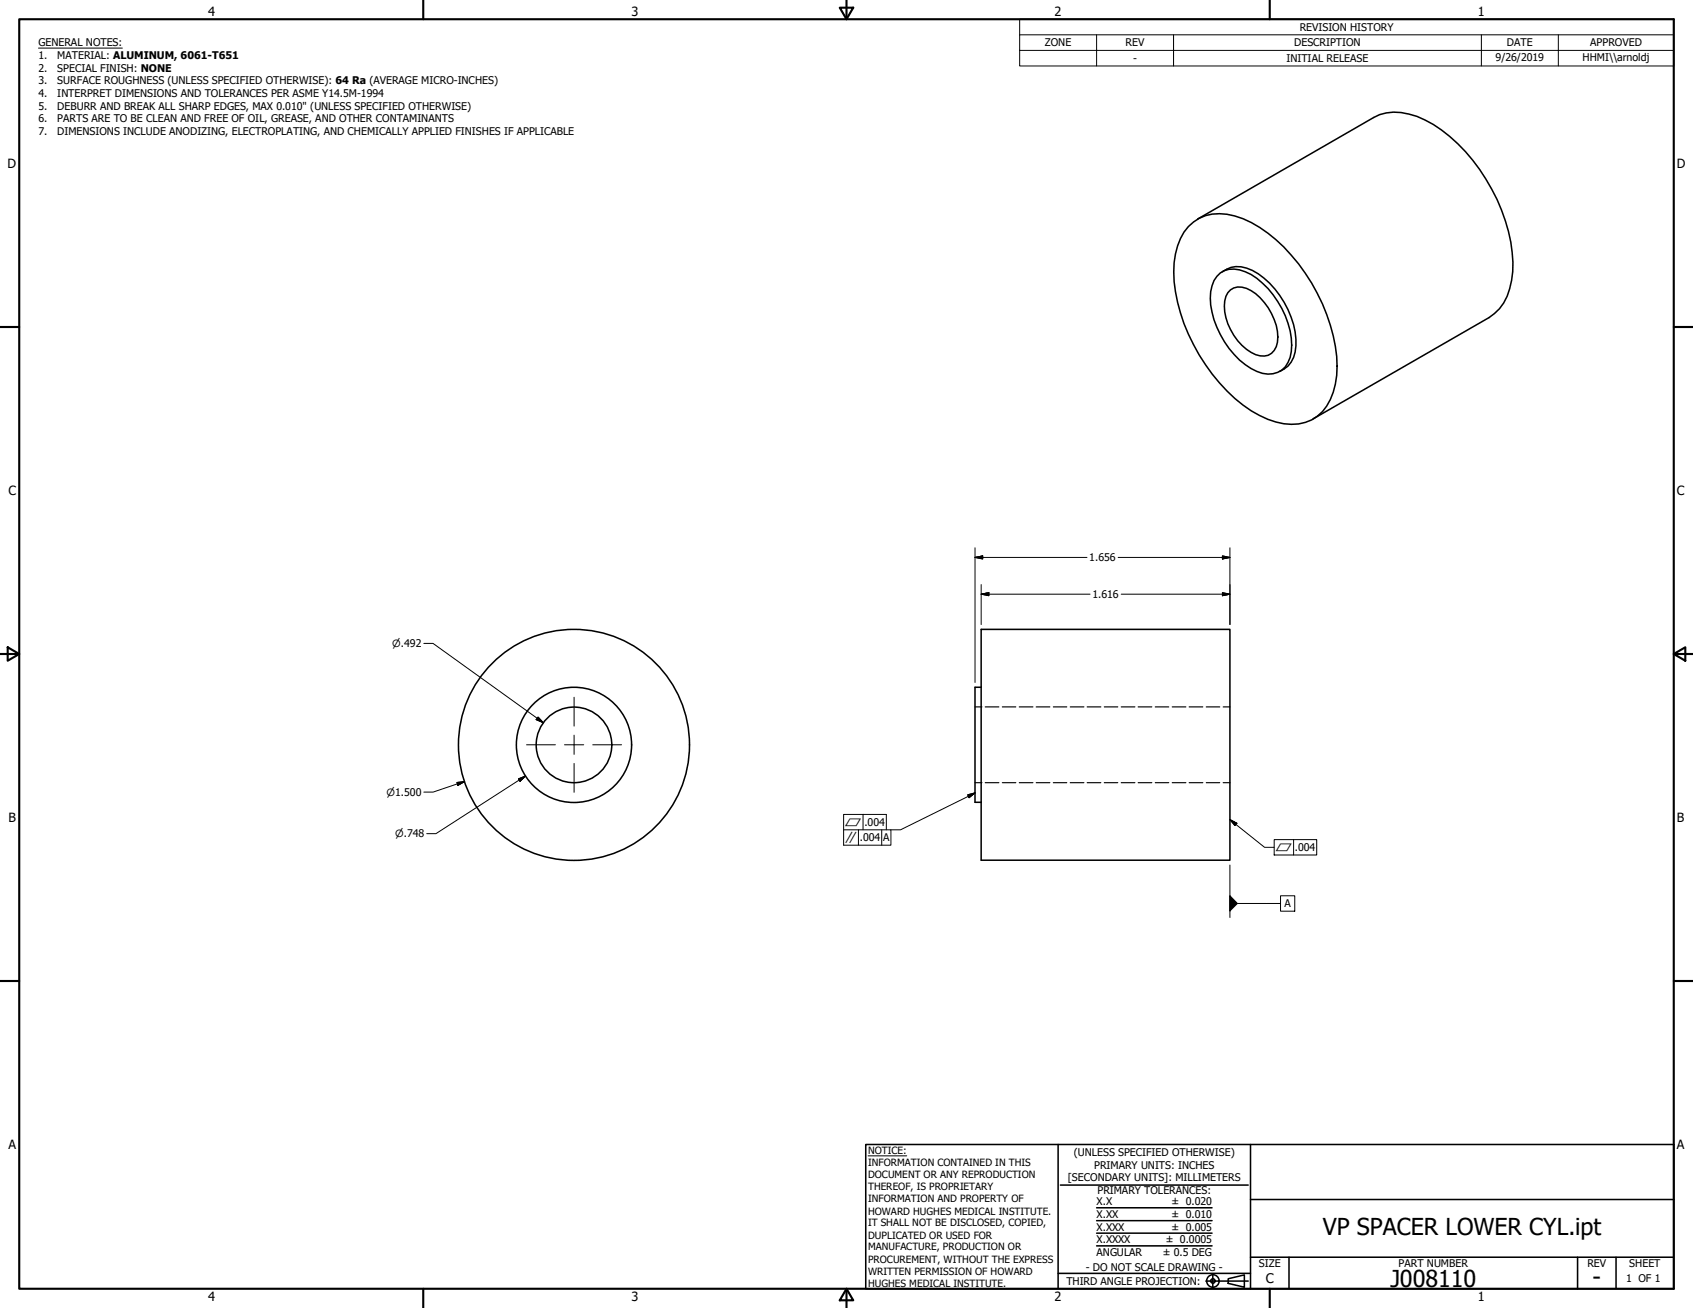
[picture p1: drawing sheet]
<svg xmlns="http://www.w3.org/2000/svg" width="559mm" height="432mm" viewBox="0 0 559 432" stroke-linecap="round" stroke-linejoin="round" font-family="sans-serif">
<!-- layer: Visible (ANSI) -->
<g fill="none" stroke="#000" stroke-width=".51">
<path d="M392.2 74.8a14.3 14.3 0 0 1 15.4-3.5 43.7 43.7 0 0 1 21 15.8 59.4 59.4 0 0 1 12.7 33.8 22.4 22.4 0 0 1-4.8 15 14.5 14.5 0 0 1-15.4 3.4 42.7 42.7 0 0 1-21-15.8 58.2 58.2 0 0 1-12.7-33.7 22.1 22.1 0 0 1 4.8-15zM395.3 72.3l58.1-33.5a16.6 16.6 0 0 1 14.3-.4 49.2 49.2 0 0 1 22.8 20.8 55.1 55.1 0 0 1 8.8 30.5 18.5 18.5 0 0 1-7.8 15.1l-58.1 33.5M402.8 90.1a7.9 7.9 0 0 1 8.2-.4 27.5 27.5 0 0 1 14.1 17 17.6 17.6 0 0 1 0 12.9 7.4 7.4 0 0 1-10.3 3 28.9 28.9 0 0 1-15.2-21.9 11.5 11.5 0 0 1 3.2-10.6zM403.4 89.7a8.9 8.9 0 0 1 10-.4 29 29 0 0 1 14.3 24.9 8.8 8.8 0 0 1-5.3 8.4M406.1 95.7a5.6 5.6 0 0 1 6.8 .2 19.1 19.1 0 0 1 8.7 17.1 4.9 4.9 0 0 1-7.1 4.1 18.4 18.4 0 0 1-10.3-17.7l.4-1.5 .7-1.3zM323.8 207.8h82.2v76.2h-82.2zM323.8 226.9h-2v38h2"/>
<circle cx="189.4" cy="245.9" r="38.1"/>
<circle cx="189.5" cy="245.9" r="19"/>
<circle cx="189.5" cy="245.9" r="12.5"/>
</g>
<!-- layer: Hidden (ANSI) -->
<g fill="none" stroke="#000" stroke-width=".38">
<path d="M321.8 233.4h2.3M325.2 233.4h4.5M330.8 233.4h4.5M336.4 233.4h4.5M342 233.4h4.5M347.7 233.4h4.4M353.3 233.4h4.5M358.8 233.4h4.5M364.5 233.4h4.4M370.1 233.4h4.5M375.7 233.4h4.5M381.3 233.4h4.5"/>
<path d="M386.9 233.4h4.5M392.5 233.4h4.5M398.1 233.4h4.5M403.7 233.4h2.3M321.8 258.4h2.3M325.2 258.4h4.5M330.8 258.4h4.5M336.4 258.4h4.5M342 258.4h4.5M347.7 258.4h4.4M353.3 258.4h4.5M358.8 258.4h4.5"/>
<path d="M364.5 258.4h4.4M370.1 258.4h4.5M375.7 258.4h4.5M381.3 258.4h4.5M386.9 258.4h4.5M392.5 258.4h4.5M398.1 258.4h4.5M403.7 258.4h2.3"/>
</g>
<!-- layer: Border (ANSI) -->
<g fill="none" stroke="#000" stroke-width=".7">
<path d="M6.3 6.3h546.1v419.1h-546.1zM139.7 0v6.3M277.2 2.5h4.4l-2.2 3.8zM279.4 0v6.3M419.1 0v6.3M0 107.9h6.3M552.4 107.9h6.4M0 215.9h6.3M2.5 213.7l3.8 2.2-3.8 2.2zM552.4 215.9l3.9-2.2v4.4zM552.4 215.9h6.4M0 323.8h6.3"/>
<path d="M552.4 323.8h6.4M139.7 425.4v6.4M279.4 425.4l2.2 3.9h-4.4zM279.4 425.4v6.4M419.1 425.4v6.4"/>
</g>
<!-- layer: Title (ANSI) -->
<g fill="none" stroke="#000" stroke-width=".51">
<path d="M285.8 377.8h266.6v47.6h-266.6zM349.2 377.8v47.6M412.7 377.8v47.6M350 391.2h62M361.9 398.7h38.1M412.7 396h139.7M361.9 411.3h38.1M361.9 407.1h38.1M361.9 403h38.1M412.7 415h139.7M425.4 415v10.4M520.7 415v10.4"/>
<path d="M533.4 415v10.4M349.2 420.4h63.5M398 422.9h14M400.3 420.6v4.6M405.4 422.1l5.3-1.2v4l-5.3-1.2z"/>
<circle cx="400.3" cy="422.9" r="2.06"/>
<circle cx="400.3" cy="422.9" r=".73"/>
</g>
<path d="M286.5 381.6h12.8" fill="none" stroke="#000" stroke-width=".33"/>
<!-- layer: Symbol (ANSI) -->
<g fill="none" stroke="#000" stroke-width=".33">
<path d="M12.7 15.9h27.7M336.5 11.5v-5.2h215.9v5.2M336.5 16.6h215.9M361.9 11.5v10.3M387.3 11.5v10.3M488.9 11.5v10.3M514.3 11.5v10.3M552.4 11.5h-215.9v5.1M552.4 11.5v10.3h-215.9v-5.2M278.4 273.9h15.7v5.1h-15.7v-10.1h14.1v5M283.3 273.9v5.1M284.9 268.9v5"/>
<path d="M291 273.9v5.1M319.4 262.4l2.4-.7-2 1.6zM321.8 261.7l-24.6 12.2h-3.1M406 270.6l2.2 1.2-.6 .7zM406 270.6l11.4 9.1h3.2M420.6 277.2h14v5.1h-14zM427 277.2v5.1M406 285.6v17.3M408.4 298.3h14.3M422.7 295.7h4.7v5.1h-4.7z"/>
</g>
<!-- layer: Center Mark (ANSI) -->
<path d="M189.5 230.2v9.5M173.8 245.9h9.5M186.3 245.9h6.4M189.5 242.7v6.3M189.5 252v9.6M195.6 245.9h9.6" fill="none" stroke="#000" stroke-width=".33"/>
<!-- layer: Dimension (ANSI) -->
<g fill="none" stroke="#000" stroke-width=".33">
<path d="M321.8 184l2.6-.5v1zM321.8 184h37M321.8 180.8v44.5M323.8 196.2l2.6-.6v1.1zM323.8 196.2h36M323.8 193v13.2M369.1 184h36.9M370.1 196.2h35.9M403.5 195.6l2.5 .6-2.5 .5zM403.5 183.5l2.5 .5-2.5 .5zM406 180.8v25.4M139.9 212.4h3l36.4 26.2"/>
<path d="M177.6 236.7l1.7 1.9-2.3-1zM150.8 258.3l2.6-.3-2.3 1.3zM153.4 258l-10.5 3.5h-3M171.1 257.1l2.4-.9-1.9 1.7zM173.5 256.2l-29.6 19h-3.1"/>
</g>
<g fill="#000" stroke="#000" stroke-width=".33">
<path d="M321.8 184l2.6-.5zM321.8 184l2.6-.5v1zM323.8 196.2l2.6-.6zM323.8 196.2l2.6-.6v1.1zM403.5 196.7l2.5-.5zM403.5 195.6l2.5 .6-2.5 .5zM403.5 184.5l2.5-.5zM403.5 183.5l2.5 .5-2.5 .5zM177 237.6l2.3 1zM177.6 236.7l1.7 1.9-2.3-1zM151.1 259.3l2.3-1.3zM150.8 258.3l2.6-.3-2.3 1.3z"/>
<path d="M171.6 257.9l1.9-1.7zM171.1 257.1l2.4-.9-1.9 1.7z"/>
</g>
<!-- layer: Symbol (ANSI) -->
<path d="M319.8 263.3l2-1.6zM319.4 262.4l2.4-.7-2 1.6zM406 270.6l2.2 1.2zM406 270.6l2.2 1.2-.6 .7zM406 295.7v5zM406 295.7l2.4 2.6-2.4 2.4z" fill="#000" stroke="#000" stroke-width=".33"/>
<g font-size="7.7">
<text x="436.6" y="407.6">VP SPACER LOWER CYL.ipt</text>
<text x="458.9" y="424.8">J008110</text>
<text x="525.7" y="424.4">-</text>
</g>
<text font-size="4.4" x="417.8" y="423.5">C</text>
<g font-size="4.2">
<text x="68.7" y="5.3">4</text>
<text x="208.4" y="5.3">3</text>
<text x="348.1" y="5.3">2</text>
<text x="487.8" y="5.3">1</text>
<text x="2.5" y="55.5">D</text>
<text x="553.5" y="55.5">D</text>
<text x="2.8" y="163.4">C</text>
<text x="553.5" y="163.4">C</text>
<text x="2.9" y="271.4">B</text>
<text x="553.5" y="271.4">B</text>
<text x="2.8" y="379.3">A</text>
<text x="553.5" y="379.3">A</text>
<text x="68.7" y="429.5">4</text>
<text x="208.4" y="429.6">3</text>
<text x="348.1" y="429.6">2</text>
<text x="487.8" y="429.5">1</text>
</g>
<g font-size="3.5">
<text x="429" y="10.2">REVISION HISTORY</text>
<text x="12.7" y="15.3">GENERAL NOTES:</text>
<text x="344.9" y="15.3">ZONE</text>
<text x="371.5" y="15.3">REV</text>
<text x="427.2" y="15.3">DESCRIPTION</text>
<text x="497.4" y="15.3">DATE</text>
<text x="524.9" y="15.3">APPROVED</text>
<text x="12.7" y="19.5">1.</text>
<text x="12.7" y="23.7">2.</text>
<text x="18.9" y="19.5">MATERIAL: ALUMINUM, 6061-T651</text>
<text x="18.9" y="23.7">SPECIAL FINISH: NONE</text>
<text x="374" y="20.3">-</text>
<text x="424.6" y="20.4">INITIAL RELEASE</text>
<text x="493.6" y="20.3">9/26/2019</text>
<text x="522.4" y="20.1">HHMI\\arnoldj</text>
<text x="12.7" y="27.8">3.</text>
<text x="18.9" y="27.8">SURFACE ROUGHNESS (UNLESS SPECIFIED OTHERWISE): 64 Ra (AVERAGE MICRO-INCHES)</text>
<text x="12.7" y="32">4.</text>
<text x="18.9" y="32">INTERPRET DIMENSIONS AND TOLERANCES PER ASME Y14.5M-1994</text>
<text x="12.7" y="36.2">5.</text>
<text x="12.7" y="40.4">6.</text>
<text x="18.9" y="36.2">DEBURR AND BREAK ALL SHARP EDGES, MAX 0.010&quot; (UNLESS SPECIFIED OTHERWISE)</text>
<text x="18.9" y="40.4">PARTS ARE TO BE CLEAN AND FREE OF OIL, GREASE, AND OTHER CONTAMINANTS</text>
<text x="12.7" y="44.6">7.</text>
<text x="18.9" y="44.6">DIMENSIONS INCLUDE ANODIZING, ELECTROPLATING, AND CHEMICALLY APPLIED FINISHES IF APPLICABLE</text>
<text x="359.5" y="185.3">1.656</text>
<text x="360.6" y="197.4">1.616</text>
<text x="285.3" y="272.7">.004</text>
<text x="283.8" y="277.7">.004</text>
<text x="291.5" y="277.7">A</text>
<text x="427.4" y="281">.004</text>
<text x="423.9" y="299.5">A</text>
<text x="354.5" y="381.6">(UNLESS SPECIFIED OTHERWISE)</text>
<text x="352.5" y="390">[SECONDARY UNITS]: MILLIMETERS</text>
<text x="361.1" y="385.8">PRIMARY UNITS: INCHES</text>
<text x="362.3" y="394.1">PRIMARY TOLERANCES:</text>
<text x="361.9" y="397.9">X.X</text>
<text x="386.7" y="398">± 0.020</text>
<text x="361.9" y="402.1">X.XX</text>
<text x="361.9" y="406.3">X.XXX</text>
<text x="386.7" y="402.1">± 0.010</text>
<text x="386.7" y="406.3">± 0.005</text>
<text x="361.9" y="410.5">X.XXXX</text>
<text x="384.7" y="410.5">± 0.0005</text>
<text x="358.4" y="419.7">- DO NOT SCALE DRAWING -</text>
<text x="361.9" y="414.6">ANGULAR</text>
<text x="383.8" y="414.7">± 0.5 DEG</text>
<text x="415.5" y="418.4">SIZE</text>
<text x="461.6" y="418.3">PART NUMBER</text>
<text x="523.9" y="418.3">REV</text>
<text x="537.8" y="418.4">SHEET</text>
<text x="352" y="424.2">THIRD ANGLE PROJECTION:</text>
<text x="536.7" y="423.2">1 OF 1</text>
</g>
<g font-size="3.3">
<text x="129.5" y="213.6">⌀.492</text>
<text x="127.6" y="262.7">⌀1.500</text>
<text x="278.9" y="272.7">⏥</text>
<text x="130.4" y="276.4">⌀.748</text>
<text x="278.9" y="278.4">∥</text>
<text x="421" y="280.9">⏥</text>
<text x="286.5" y="381.1">NOTICE:</text>
<text x="286.5" y="385">INFORMATION CONTAINED IN THIS</text>
<text x="286.5" y="389">DOCUMENT OR ANY REPRODUCTION</text>
<text x="286.5" y="392.9">THEREOF, IS PROPRIETARY</text>
<text x="286.5" y="396.9">INFORMATION AND PROPERTY OF</text>
<text x="286.5" y="400.9">HOWARD HUGHES MEDICAL INSTITUTE.</text>
<text x="286.5" y="404.9">IT SHALL NOT BE DISCLOSED, COPIED,</text>
<text x="286.5" y="408.9">DUPLICATED OR USED FOR</text>
<text x="286.5" y="412.8">MANUFACTURE, PRODUCTION OR</text>
<text x="286.5" y="416.8">PROCUREMENT, WITHOUT THE EXPRESS</text>
<text x="286.5" y="420.8">WRITTEN PERMISSION OF HOWARD</text>
<text x="286.5" y="424.8">HUGHES MEDICAL INSTITUTE.</text>
</g>
</svg>
